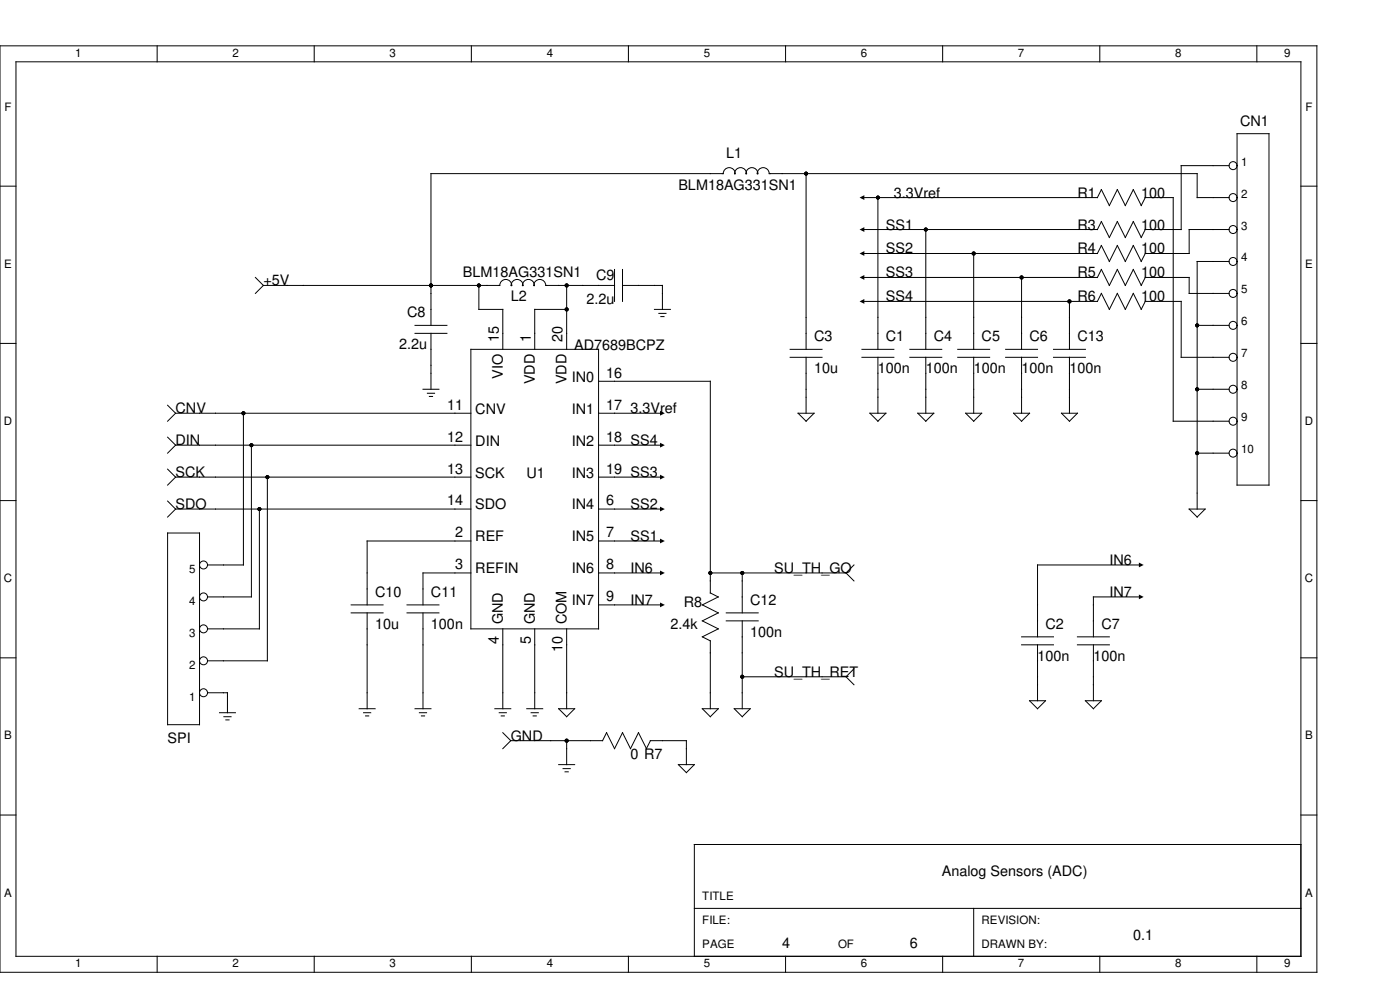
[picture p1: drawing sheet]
<svg xmlns="http://www.w3.org/2000/svg" width="297mm" height="210mm" viewBox="0 0 297 210" stroke-linecap="round" stroke-linejoin="round" font-family="sans-serif">
<g fill="none" stroke="#000" stroke-width=".21">
<path d="M0 9.7h279.4v196.4h-279.4zM3.4 13.1h272.6v189.7h-272.6zM33.3 9.7v3.4M66.7 9.7v3.4M100 9.7v3.4M133.3 9.7v3.4M166.7 9.7v3.4M200 9.7v3.4M233.3 9.7v3.4M266.7 9.7v3.4M0 39.5h3.4M171 36.8v37.3"/>
<path d="M260.8 35.1h-10.2v13.6h-7.6M262.5 28.3h6.7v74.6h-6.7zM276 39.5h3.4M54.2 58.8l1.7 1.7M130.4 57.1v6.8M132.1 57.1v6.8M182.9 41.9h49.9l.9-1.7 1.7 3.4 1.7-3.4 1.7 3.4 1.7-3.4 1.6 3.4 .9-1.7M182.9 48.7h49.9l.9-1.7 1.7 3.4 1.7-3.4 1.7 3.4 1.7-3.4 1.6 3.4 .9-1.7M182.9 53.7h49.9l.9-1.6 1.7 3.3 1.7-3.3 1.7 3.3 1.7-3.3 1.6 3.3 .9-1.7M182.9 58.8h49.9l.9-1.7 1.7 3.4 1.7-3.4 1.7 3.4 1.7-3.4 1.6 3.4 .9-1.7M186.3 41.9v32.2M196.4 48.7v25.4"/>
<path d="M206.6 53.7v20.4M216.7 58.8v15.3M243 41.9h5.9v47.4h11.9M243 58.8h9.3v3.4h8.5M260.8 41.9h-6.8v-5.1h-90.8a1.24 1.24 0 0 0-1.3-1.3 1.24 1.24 0 0 0-1.2 1.4 1.21 1.21 0 0 0-1.2-1.4 1.21 1.21 0 0 0-1.2 1.4 1.21 1.21 0 0 0-1.2-1.4 1.21 1.21 0 0 0-1.2 1.4 1.24 1.24 0 0 0-1.2-1.4 1.24 1.24 0 0 0-1.2 1.3h-62.1v32.2M260.8 48.7h-8.5v5h-9.3M260.8 55.4h-6.8v52.5M0 72.8h3.4M55.9 60.5h50.1a1.24 1.24 0 0 1 1.3-1.3 1.24 1.24 0 0 1 1.2 1.4 1.21 1.21 0 0 1 1.2-1.3 1.21 1.21 0 0 1 1.2 1.3 1.21 1.21 0 0 1 1.2-1.3 1.21 1.21 0 0 1 1.2 1.3 1.24 1.24 0 0 1 1.2-1.4 1.24 1.24 0 0 1 1.3 1.3h14.6M55.9 60.5l-1.7 1.7M88.1 70.7h6.7M88.1 69h6.7"/>
<path d="M91.4 70.7v11.8M99.9 74.1h27.1v59.2h-27.1zM101.6 60.5v5.1h5.1v8.5M120.2 60.5v13.6M120.2 65.6h-6.7v8.5M132.1 60.5h8.4v5.1M138.9 65.6h3.3M139.8 66.4h1.5M140.2 67.1h.7M167.6 74.1h6.8M167.6 75.8h6.8M171 75.8v11.8"/>
<path d="M182.9 74.1h6.8M182.9 75.8h6.8M182.9 63.9h49.9l.9-1.7 1.7 3.4 1.7-3.4 1.7 3.4 1.7-3.4 1.6 3.4 .9-1.7M186.3 75.8v11.8M193 74.1h6.8M193 75.8h6.8M196.4 75.8v11.8M203.2 74.1h6.8M203.2 75.8h6.8M206.6 75.8v11.8M213.4 74.1h6.7M213.4 75.8h6.7"/>
<path d="M216.7 75.8v11.8M223.5 74.1h6.8M223.5 75.8h6.8M226.9 63.9v10.2M226.9 75.8v11.8M243 63.9h7.6v11.9h10.2M254 69h6.8M276 72.8h3.4M35.6 85.9l1.7 1.7M35.6 92.7l1.7 1.7M35.6 99.5l1.7 1.7M37.3 87.6h62.6"/>
<path d="M37.3 94.4h62.6M37.3 87.6l-1.7 1.7M37.3 94.4l-1.7 1.7M51.6 87.6v32.2h-7.6M53.3 94.4v32.2h-9.3M89.7 82.5h3.4M90.7 83.4h1.5M91.1 84.1h.7M127 87.6h13.5M127 94.4h13.5M127 80.8h23.7v44.9M169.3 87.6h3.4l-1.7 1.7z"/>
<path d="M184.6 87.6h3.4l-1.7 1.7zM194.7 87.6h3.4l-1.7 1.7zM204.9 87.6h3.4l-1.7 1.7zM215.1 87.6h3.3l-1.7 1.7zM225.2 87.6h3.4l-1.7 1.7zM254 82.5h6.8M254 96.1h6.8M0 106.1h3.4M35.6 106.2l1.7 1.7M35.6 113h6.7v40.7h-6.7zM37.3 107.9h62.6M37.3 101.2h62.6"/>
<path d="M37.3 101.2l-1.7 1.7M37.3 107.9l-1.7 1.7M55 107.9v25.4h-11M56.7 101.2v38.9h-12.7M99.9 114.7h-22v13.6M127 114.7h13.5M127 107.9h13.5M127 101.2h13.5M181.2 119.8l-1.7 1.7M242.1 119.8h-22v15.2M252.3 107.9h3.4l-1.7 1.7zM276 106.1h3.4"/>
<path d="M0 139.5h3.4M74.5 128.3h6.8M74.5 129.9h6.8M77.9 129.9v20.4M86.4 128.3h6.7M86.4 129.9h6.7M89.7 129.9v20.4M99.9 121.5h-10.2v6.8M106.7 133.3v17M113.5 133.3v17M120.2 133.3v17M127 121.5h13.5"/>
<path d="M127 128.3h13.5M150.7 121.5h28.8M150.7 125.7l1.7 .9-3.4 1.7 3.4 1.6-3.4 1.7 3.4 1.7-3.4 1.7 1.7 .9v14.4M154.1 131.6h6.8M154.1 129.9h6.8M157.5 121.5v8.4M157.5 131.6v18.7M179.5 121.5l1.7 1.7M216.7 136.7h6.8M216.7 135h6.8M220.1 136.7v11.9M228.6 136.7h6.8"/>
<path d="M228.6 135h6.8M232 136.7v11.9M242.1 126.6h-10.1v8.4M276 139.5h3.4M44 146.9h4.3v4.2M46.6 151.1h3.4M47.5 152h1.5M47.9 152.6h.7M76.2 150.3h3.4M77.1 151.1h1.6M77.6 151.8h.6M88.1 150.3h3.3"/>
<path d="M89 151.1h1.5M89.4 151.8h.7M105 150.3h3.4M105.9 151.1h1.5M106.3 151.8h.7M106.7 155.3l1.7 1.7M108.4 157h19.4l.9-1.7 1.7 3.4 1.7-3.4 1.7 3.4 1.7-3.4 1.7 3.4 .8-1.7M108.4 157l-1.7 1.7M111.8 150.3h3.3M112.7 151.1h1.5M113.1 151.8h.7M118.5 150.3h3.4l-1.7 1.7z"/>
<path d="M120.2 157v5.1M138 157h7.6v5.1M149 150.3h3.4l-1.7 1.7zM155.8 150.3h3.4l-1.7 1.7zM157.5 143.5h22M179.5 143.5l1.7 1.7M181.2 141.8l-1.7 1.7M218.4 148.6h3.4l-1.7 1.7zM230.3 148.6h3.4l-1.7 1.7zM0 172.8h3.4M118.5 162.1h3.4M119.5 163h1.5"/>
<path d="M119.9 163.6h.7M143.9 162.1h3.4l-1.7 1.7zM276 179.1h-128.7v23.7M276 172.8h3.4M147.3 192.6h128.7M206.6 192.6v10.2M33.3 202.8v3.3M66.7 202.8v3.3M100 202.8v3.3M133.3 202.8v3.3M166.7 202.8v3.3M200 202.8v3.3"/>
<path d="M233.3 202.8v3.3M266.7 202.8v3.3"/>
<circle cx="261.6" cy="35.1" r=".85"/>
<circle cx="261.6" cy="48.7" r=".85"/>
<circle cx="261.6" cy="41.9" r=".85"/>
<circle cx="261.6" cy="55.4" r=".85"/>
<circle cx="261.6" cy="69" r=".85"/>
<circle cx="261.6" cy="75.8" r=".85"/>
<circle cx="261.6" cy="62.2" r=".85"/>
<circle cx="261.6" cy="82.5" r=".85"/>
<circle cx="261.6" cy="96.1" r=".85"/>
<circle cx="261.6" cy="89.3" r=".85"/>
<circle cx="43.2" cy="119.8" r=".85"/>
<circle cx="43.2" cy="126.6" r=".85"/>
<circle cx="43.2" cy="133.3" r=".85"/>
<circle cx="43.2" cy="146.9" r=".85"/>
<circle cx="43.2" cy="140.1" r=".85"/>
</g>
<g fill="#000">
<path d="M182.4 48.7l1-.5v1zM182.4 53.7l1-.5v1.1zM182.4 58.8l1-.5v1zM182.4 41.9l1-.5v1zM182.4 63.9l1-.5v1zM140 93.9l1.1 .5-1.1 .5zM140 87.1l1.1 .5-1.1 .5zM140 114.2l1.1 .5-1.1 .5zM140 107.4l1.1 .5-1.1 .5zM140 100.7l1.1 .5-1.1 .5zM140 121l1.1 .5-1.1 .5zM140 127.7l1.1 .6-1.1 .5z"/>
<path d="M241.6 126.1l1.1 .5-1.1 .5zM241.6 119.3l1.1 .5-1.1 .5z"/>
<circle cx="171" cy="36.8" r=".42"/>
<circle cx="186.3" cy="41.9" r=".42"/>
<circle cx="196.4" cy="48.7" r=".42"/>
<circle cx="206.6" cy="53.7" r=".42"/>
<circle cx="216.7" cy="58.8" r=".42"/>
<circle cx="91.4" cy="60.5" r=".42"/>
<circle cx="101.6" cy="60.5" r=".42"/>
<circle cx="120.2" cy="60.5" r=".42"/>
<circle cx="120.2" cy="65.6" r=".42"/>
<circle cx="226.9" cy="63.9" r=".42"/>
<circle cx="254" cy="69" r=".42"/>
<circle cx="51.6" cy="87.6" r=".42"/>
<circle cx="53.3" cy="94.4" r=".42"/>
<circle cx="254" cy="96.1" r=".42"/>
<circle cx="254" cy="82.5" r=".42"/>
<circle cx="55" cy="107.9" r=".42"/>
<circle cx="56.7" cy="101.2" r=".42"/>
<circle cx="150.7" cy="121.5" r=".42"/>
<circle cx="157.5" cy="121.5" r=".42"/>
<circle cx="120.2" cy="157" r=".42"/>
<circle cx="157.5" cy="143.5" r=".42"/>
</g>
<g font-size="3.1">
<text x="263.1" y="26.7">CN1</text>
<text x="154.1" y="33.4">L1</text>
<text x="143.9" y="40.2">BLM18AG331SN1</text>
<text x="189.7" y="41.9">3.3Vref</text>
<text x="228.6" y="41.9">R1</text>
<text x="242.1" y="41.9">100</text>
<text x="188" y="48.7">SS1</text>
<text x="188" y="53.7">SS2</text>
<text x="228.6" y="48.7">R3</text>
<text x="228.6" y="53.7">R4</text>
<text x="242.1" y="48.7">100</text>
<text x="242.1" y="53.7">100</text>
<text x="98.2" y="58.8">BLM18AG331SN1</text>
<text x="126.5" y="59.4">C9</text>
<text x="188" y="58.8">SS3</text>
<text x="228.6" y="58.8">R5</text>
<text x="242.1" y="58.8">100</text>
<text x="55.9" y="60.5">+5V</text>
<text x="108.4" y="63.9">L2</text>
<text x="124.4" y="64.4">2.2u</text>
<text x="188" y="63.9">SS4</text>
<text x="228.6" y="63.9">R6</text>
<text x="242.1" y="63.9">100</text>
<text x="86.4" y="67.3">C8</text>
<text x="84.7" y="74.1">2.2u</text>
<text x="105.8" y="72.5" transform="rotate(-90 105.8 72.5)">15</text>
<text x="112.6" y="72.5" transform="rotate(-90 112.6 72.5)">1</text>
<text x="119.4" y="72.5" transform="rotate(-90 119.4 72.5)">20</text>
<text x="121.8" y="74.2">AD7689BCPZ</text>
<text x="172.7" y="72.4">C3</text>
<text x="188" y="72.4">C1</text>
<text x="198.1" y="72.4">C4</text>
<text x="208.3" y="72.4">C5</text>
<text x="218.4" y="72.4">C6</text>
<text x="228.6" y="72.4">C13</text>
<text x="106.7" y="80.3" transform="rotate(-90 106.7 80.3)">VIO</text>
<text x="113.5" y="81.5" transform="rotate(-90 113.5 81.5)">VDD</text>
<text x="120.2" y="81.5" transform="rotate(-90 120.2 81.5)">VDD</text>
<text x="121.3" y="80.9">IN0</text>
<text x="128.6" y="80.1">16</text>
<text x="172.7" y="79.1">10u</text>
<text x="186.3" y="79.1">100n</text>
<text x="196.4" y="79.1">100n</text>
<text x="206.6" y="79.1">100n</text>
<text x="216.7" y="79.1">100n</text>
<text x="226.9" y="79.1">100n</text>
<text x="37.3" y="87.6">CNV</text>
<text x="94.9" y="86.9">11</text>
<text x="100.8" y="87.7">CNV</text>
<text x="121.3" y="87.7">IN1</text>
<text x="128.6" y="86.9">17</text>
<text x="133.8" y="87.6">3.3Vref</text>
<text x="37.3" y="94.4">DIN</text>
<text x="94.9" y="93.6">12</text>
<text x="100.8" y="94.5">DIN</text>
<text x="121.3" y="94.5">IN2</text>
<text x="128.6" y="93.6">18 SS4</text>
<text x="37.3" y="101.2">SCK</text>
<text x="94.9" y="100.4">13</text>
<text x="100.8" y="101.2">SCK</text>
<text x="111.7" y="101.2">U1</text>
<text x="121.3" y="101.2">IN3</text>
<text x="128.6" y="100.4">19 SS3</text>
<text x="37.3" y="107.9">SDO</text>
<text x="94.9" y="107.2">14</text>
<text x="128.6" y="107.2">6</text>
<text x="133.8" y="107.9">SS2</text>
<text x="96.6" y="113.9">2</text>
<text x="100.8" y="108">SDO</text>
<text x="121.3" y="108">IN4</text>
<text x="128.6" y="113.9">7</text>
<text x="100.8" y="114.8">REF</text>
<text x="121.3" y="114.8">IN5</text>
<text x="133.8" y="114.7">SS1</text>
<text x="235.4" y="119.8">IN6</text>
<text x="96.6" y="120.7">3</text>
<text x="100.8" y="121.6">REFIN</text>
<text x="121.3" y="121.6">IN6</text>
<text x="128.6" y="120.7">8</text>
<text x="133.8" y="121.5">IN6</text>
<text x="164.3" y="121.5">SU_TH_GO</text>
<text x="79.6" y="126.6">C10</text>
<text x="91.4" y="126.6">C11</text>
<text x="121.3" y="128.3">IN7</text>
<text x="128.6" y="127.5">9</text>
<text x="133.8" y="128.3">IN7</text>
<text x="145.1" y="128.8">R8</text>
<text x="159.2" y="128.3">C12</text>
<text x="235.4" y="126.6">IN7</text>
<text x="79.6" y="133.3">10u</text>
<text x="91.4" y="133.3">100n</text>
<text x="105.8" y="136.6" transform="rotate(-90 105.8 136.6)">4</text>
<text x="106.7" y="132.4" transform="rotate(-90 106.7 132.4)">GND</text>
<text x="112.6" y="136.6" transform="rotate(-90 112.6 136.6)">5</text>
<text x="113.5" y="132.4" transform="rotate(-90 113.5 132.4)">GND</text>
<text x="120.2" y="132.4" transform="rotate(-90 120.2 132.4)">COM</text>
<text x="142.2" y="133.3">2.4k</text>
<text x="159.2" y="135">100n</text>
<text x="221.8" y="133.3">C2</text>
<text x="233.7" y="133.3">C7</text>
<text x="119.4" y="138.3" transform="rotate(-90 119.4 138.3)">10</text>
<text x="164.3" y="143.5">SU_TH_RET</text>
<text x="220.1" y="140.1">100n</text>
<text x="232" y="140.1">100n</text>
<text x="35.6" y="157.6">SPI</text>
<text x="108.4" y="157">GND</text>
<text x="133.8" y="161">0 R7</text>
<text x="199.8" y="185.8">Analog Sensors (ADC)</text>
<text x="165.9" y="201.1">4</text>
<text x="193" y="201.1">6</text>
<text x="240.5" y="199.4">0.1</text>
</g>
<g font-size="2.4">
<text x="16" y="12">1</text>
<text x="49.3" y="12">2</text>
<text x="82.6" y="12">3</text>
<text x="116" y="12">4</text>
<text x="149.3" y="12">5</text>
<text x="182.7" y="12">6</text>
<text x="216" y="12">7</text>
<text x="249.3" y="12">8</text>
<text x="272.5" y="12">9</text>
<text x=".9" y="23.4">F</text>
<text x="277" y="23.4">F</text>
<text x="263.3" y="35.1">1</text>
<text x="263.3" y="41.9">2</text>
<text x="263.3" y="48.7">3</text>
<text x=".9" y="56.8">E</text>
<text x="263.3" y="55.4">4</text>
<text x="276.9" y="56.8">E</text>
<text x="263.3" y="62.2">5</text>
<text x="263.3" y="69">6</text>
<text x="263.3" y="75.8">7</text>
<text x="263.3" y="82.5">8</text>
<text x="263.3" y="89.3">9</text>
<text x=".8" y="90.1">D</text>
<text x="276.8" y="90.1">D</text>
<text x="263.3" y="96.1">10</text>
<text x=".8" y="123.5">C</text>
<text x="40.1" y="121.5">5</text>
<text x="276.8" y="123.5">C</text>
<text x="40.1" y="128.3">4</text>
<text x="40.1" y="135.1">3</text>
<text x="40.1" y="141.9">2</text>
<text x="40.1" y="148.6">1</text>
<text x=".9" y="156.8">B</text>
<text x="276.9" y="156.8">B</text>
<text x=".9" y="190.1">A</text>
<text x="149" y="190.9">TITLE</text>
<text x="276.9" y="190.1">A</text>
<text x="149" y="196">FILE:</text>
<text x="208.3" y="196">REVISION:</text>
<text x="149" y="201.1">PAGE</text>
<text x="177.8" y="201.1">OF</text>
<text x="208.3" y="201.1">DRAWN BY:</text>
<text x="16" y="205.1">1</text>
<text x="49.3" y="205.1">2</text>
<text x="82.6" y="205.1">3</text>
<text x="116" y="205.1">4</text>
<text x="149.3" y="205.1">5</text>
<text x="182.7" y="205.1">6</text>
<text x="216" y="205.1">7</text>
<text x="249.3" y="205.1">8</text>
<text x="272.5" y="205.1">9</text>
</g>
</svg>
